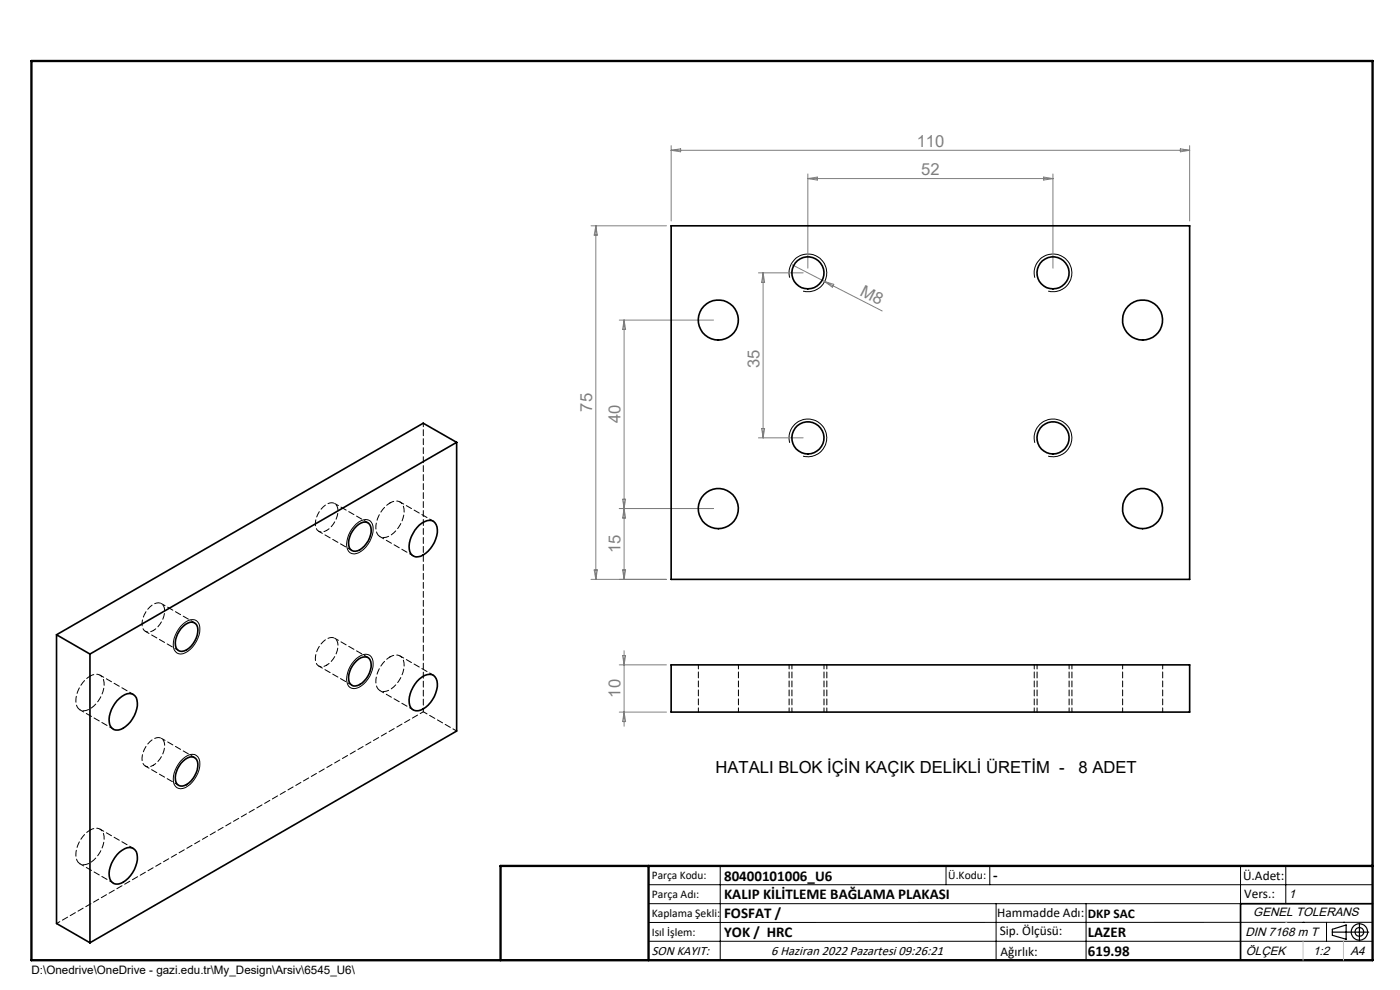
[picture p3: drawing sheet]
<svg xmlns="http://www.w3.org/2000/svg" width="297mm" height="210mm" viewBox="0 0 297 210" stroke-linecap="round" stroke-linejoin="round" font-family="sans-serif">
<g fill="none" stroke="#000" stroke-width=".21">
<path d="M167.5 58.9a4 4 0 0 1 3.6-5 4 4 0 0 1 4.3 4.4 4 4 0 0 1-5 3.5M219.5 58.9a4 4 0 0 1 3.6-5 4 4 0 0 1 4.3 4.4 4 4 0 0 1-5 3.5M167.5 93.9a4 4 0 0 1 3.5-5 4 4 0 0 1 4.4 4.3 4 4 0 0 1-5 3.6M219.5 93.9a4 4 0 0 1 3.5-5 4 4 0 0 1 4.4 4.3 4 4 0 0 1-5 3.6M75.6 111.2a2.25 2.25 0 0 1 3.1-.5 4.4 4.4 0 0 1-.6 4.8 3.8 3.8 0 0 1-3.5 1.9 2.11 2.11 0 0 1-1-2.5 6.4 6.4 0 0 1 2-3.7zM38.3 132.9a2.95 2.95 0 0 1 3.4-1.3 3 3 0 0 1 .3 3.8 5 5 0 0 1-3.7 3.3 1.74 1.74 0 0 1-1.5-2 6.4 6.4 0 0 1 1.5-3.8zM75.6 139.7a2.25 2.25 0 0 1 3.1-.4 4.4 4.4 0 0 1-.6 4.7 3.8 3.8 0 0 1-3.5 2 2.11 2.11 0 0 1-1-2.6 6.4 6.4 0 0 1 2-3.7zM38.3 161.5a3.3 3.3 0 0 1 3-1.5 2.14 2.14 0 0 1 1.1 2.7 6.1 6.1 0 0 1-3.6 4.5 1.64 1.64 0 0 1-2-1.9 6.4 6.4 0 0 1 1.5-3.8zM137.6 187.7h153.6M137.6 191.7h153.6M137.6 199.7h153.6M152.8 183.7v20"/>
<path d="M200.7 183.7v4M210 183.7v4M211.3 191.7v12M230.4 191.7v12M263.2 183.7v20M272.8 183.7v8M276.4 195.6h.1M281.4 195.6v4.1M285 195.6h.1M291.2 195.6l-153.6 .1"/>
</g>
<g fill="none" stroke="#000" stroke-width=".25">
<path d="M282.6 197.7h7.8M282.6 197.1l3-.9v3l-3-.8zM288.4 195.8v3.8M106.2 203.7h185"/>
<circle cx="288.4" cy="197.7" r="1.74"/>
<circle cx="288.4" cy="197.7" r=".93"/>
</g>
<g fill="none" stroke="#000" stroke-width=".21" stroke-dasharray="1.3 .6" stroke-dashoffset=".4">
<path d="M67.6 112.7l7.1 4.1M78.1 110.9l-7.1-4.1M80.6 113.8l7.1 4.1M82.7 106.7a1.86 1.86 0 0 1 2.2-.2 1.86 1.86 0 0 1 .8 2.1 6.3 6.3 0 0 1-3.8 5.4 1.72 1.72 0 0 1-2.2-2 6.6 6.6 0 0 1 3-5.3M91.9 110.6l-7-4.1M30.8 133.9l7.1 4.1M41.3 132.1l-7.1-4.1M78.1 139.5l-7.1-4.1M82.7 139.3a1.86 1.86 0 0 1 2.2-.1 1.86 1.86 0 0 1 .8 2 6.3 6.3 0 0 1-3.8 5.4 1.72 1.72 0 0 1-2.2-1.9 6.6 6.6 0 0 1 3-5.4M17 150.6l7 4.1M19.1 143.4a1.86 1.86 0 0 1 2.2-.1 1.86 1.86 0 0 1 .8 2 6.3 6.3 0 0 1-3.8 5.4 1.72 1.72 0 0 1-2.2-1.9 6.6 6.6 0 0 1 3-5.4M28.3 147.3l-7.1-4.1"/>
<path d="M67.6 141.3l7.1 4.1M80.6 146.5l7.1 4.1M89.8 151l7.1 4.1M91.9 143.2l-7-4.1M148.2 141v10M156.7 151v-10M167.4 141v10M168 141v10M174.8 151v-10M175.4 151v-10M219.4 141v10M220 141v10"/>
<path d="M226.8 151v-10M227.4 151v-10M238.2 141v10M246.7 151v-10M19.1 176.1a1.86 1.86 0 0 1 2.2-.2 1.86 1.86 0 0 1 .8 2.1 6.3 6.3 0 0 1-3.8 5.4 1.72 1.72 0 0 1-2.2-2 6.6 6.6 0 0 1 3-5.3M28.3 180l-7.1-4.1M30.8 162.5l7.1 4.1M41.3 160.7l-7.1-4.1M17 183.2l7 4.1"/>
</g>
<g fill="none" stroke="#000" stroke-width=".35">
<path d="M142.4 47.9h110v75h-110zM96.9 93.8l-7.1-4-77.8 44.8M96.9 93.8l-77.8 44.9M96.9 93.8v61.3l-77.8 44.9M75.6 111.6a1.79 1.79 0 0 1 2.9-.2 4.5 4.5 0 0 1-3.1 5.5 1.47 1.47 0 0 1-1.5-1.8 5.3 5.3 0 0 1 1.7-3.5zM89 111.4a2.68 2.68 0 0 1 3-.8 3.1 3.1 0 0 1 .4 3.8 5.5 5.5 0 0 1-3.7 3.7 1.78 1.78 0 0 1-1.9-2.3 6.9 6.9 0 0 1 2.2-4.4zM12 134.6l7.1 4.1M12 134.6v61.3l7.1 4.1M19.1 138.7v61.3M38.9 132.8a1.78 1.78 0 0 1 2.8-.2 4.6 4.6 0 0 1-3.1 5.6 1.48 1.48 0 0 1-1.4-1.9 5.3 5.3 0 0 1 1.7-3.5zM24.8 148.6a3.4 3.4 0 0 1 3.1-1.4 2.08 2.08 0 0 1 1.2 2.5 6.1 6.1 0 0 1-4 5.2 1.82 1.82 0 0 1-2-2.3 6.7 6.7 0 0 1 1.7-4zM75.6 140.2a2.02 2.02 0 0 1 2.6-.6 3.6 3.6 0 0 1-.5 4.3 3.2 3.2 0 0 1-2.7 1.6 1.85 1.85 0 0 1-1-2.4 5.4 5.4 0 0 1 1.6-2.9z"/>
<path d="M89 144a2.68 2.68 0 0 1 3-.7 3.1 3.1 0 0 1 .4 3.7 5.5 5.5 0 0 1-3.7 3.8 1.63 1.63 0 0 1-1.9-1.7 6.5 6.5 0 0 1 2.2-5.1zM142.4 141h110v10.1h-110zM38.4 161.9a2.67 2.67 0 0 1 2.7-1.3 2.09 2.09 0 0 1 .7 2.7 4.6 4.6 0 0 1-3.2 3.4 1.48 1.48 0 0 1-1.4-1.8 5.5 5.5 0 0 1 1.2-3zM24.8 181.3a3.4 3.4 0 0 1 3.1-1.5 2.08 2.08 0 0 1 1.2 2.6 6.2 6.2 0 0 1-4 5.1 1.82 1.82 0 0 1-2-2.3 6.7 6.7 0 0 1 1.7-3.9zM291.2 191.7h-28v12"/>
<circle cx="171.4" cy="57.9" r="3.4"/>
<circle cx="223.4" cy="57.9" r="3.4"/>
<circle cx="152.4" cy="67.9" r="4.2"/>
<circle cx="242.4" cy="67.9" r="4.3"/>
<circle cx="171.4" cy="92.9" r="3.4"/>
<circle cx="223.4" cy="92.9" r="3.4"/>
<circle cx="152.4" cy="107.9" r="4.2"/>
<circle cx="242.4" cy="107.9" r="4.3"/>
</g>
<path d="M6.7 12.9h284.5v190.8h-284.5zM137.6 183.7v20M291.2 183.7h-185v20" fill="none" stroke="#000" stroke-width=".5"/>
<path d="M276.4 199.7v4M285 199.7v4" fill="none" stroke="#c0c0c0" stroke-width=".21"/>
<path d="M272.8 195.6h.1" fill="none" stroke="#c0c0c0" stroke-width=".25"/>
<g fill="none" stroke="#808080" stroke-width=".21">
<path d="M142.4 30.9v16M142.4 31.9h110M142.4 31.9l2-.3v.6zM171.4 36.9v20M171.4 37.9h52M171.4 37.9l2-.3v.6zM221.4 37.6l2 .3-2 .3zM223.4 36.9v20M250.4 31.6l2 .3-2 .3zM252.4 30.9v16M125.4 47.9h16M126.4 47.9v75"/>
<path d="M126.4 47.9l.3 2h-.7zM160.9 57.9h9.5M161.9 57.9v35M161.9 57.9l.3 2h-.6zM167.8 56l7.1 3.7M174.9 59.7l12.2 6.3M174.9 59.7l2 .6-.3 .6zM131.4 67.9h20M132.4 67.9v55M132.4 67.9l.3 2h-.6zM160.9 92.9h9.5M161.6 90.9h.6l-.3 2z"/>
<path d="M131.4 107.9h20M132.1 105.9h.6l-.3 2zM132.4 107.9l.3 2h-.6zM125.4 122.9h16M126 120.9h.7l-.3 2zM132.1 120.9h.6l-.3 2zM132.1 139.1h.6l-.3 1.9zM132.4 138v16M131.4 141h10M131.4 151.1h10M132.4 151.1l.3 2h-.6z"/>
</g>
<path d="M69.3 112.5a4.7 4.7 0 0 0 2.2-5.2 1.54 1.54 0 0 0-2.4-.2 4.9 4.9 0 0 0-2.1 4.9 1.42 1.42 0 0 0 2.3 .5M32.5 133.7a4.7 4.7 0 0 0 2.2-5.2 1.54 1.54 0 0 0-2.4-.2 4.9 4.9 0 0 0-2 4.9 1.42 1.42 0 0 0 2.2 .5M69.3 141.1a4.7 4.7 0 0 0 2.2-5.2 1.54 1.54 0 0 0-2.4-.2 4.9 4.9 0 0 0-2.1 4.9 1.42 1.42 0 0 0 2.3 .5M32.5 162.3a4.7 4.7 0 0 0 2.2-5.2 1.54 1.54 0 0 0-2.4-.2 4.9 4.9 0 0 0-2 4.9 1.42 1.42 0 0 0 2.2 .5" fill="none" stroke="#000" stroke-width=".21" stroke-dasharray="1.3 .6" stroke-dashoffset=".6"/>
<path d="M89.8 151v-61.3M12 195.9l77.8-44.9" fill="none" stroke="#000" stroke-width=".21" stroke-dasharray="1.3 .6" stroke-dashoffset=".5"/>
<g font-size="3.5" fill="#808080">
<text x="194.5" y="31.1">110</text>
<text x="195.4" y="37.1">52</text>
<text x="182.3" y="62.6" transform="rotate(27 182.3 62.6)">M8</text>
<text x="161.1" y="78.2" transform="rotate(-90 161.1 78.2)">35</text>
<text x="125.6" y="87.3" transform="rotate(-90 125.6 87.3)">75</text>
<text x="131.6" y="89.8" transform="rotate(-90 131.6 89.8)">40</text>
<text x="131.6" y="117.3" transform="rotate(-90 131.6 117.3)">15</text>
<text x="131.6" y="148" transform="rotate(-90 131.6 148)">10</text>
</g>
<g font-size="3.5">
<text x="151.8" y="163.9">HATALI BLOK İÇİN KAÇIK DELİKLİ ÜRETİM -</text>
<text x="228.8" y="163.9">8 ADET</text>
</g>
<g font-size="3.2">
<text x="153.6" y="186.8">80400101006_U6</text>
<text x="153.6" y="190.8">KALIP KİLİTLEME BAĞLAMA PLAKASI</text>
<text x="210.7" y="186.6">-</text>
<text x="153.6" y="194.8">FOSFAT /</text>
<text x="153.6" y="198.8">YOK / HRC</text>
<text x="230.8" y="198.7">LAZER</text>
<text x="230.8" y="202.8">619.98</text>
</g>
<g font-size="2.8">
<text x="263.7" y="186.7">Ü.Adet:</text>
<text x="263.9" y="190.5">Vers.:</text>
<text x="211.5" y="194.5">Hammadde Adı:</text>
<text x="230.8" y="194.7">DKP SAC</text>
<text x="138.3" y="202.6">SON KAYIT:</text>
<text x="163.6" y="202.6">6 Haziran 2022 Pazartesi 09:26:21</text>
<text x="212.1" y="198.4">Sip. Ölçüsü:</text>
<text x="212.2" y="202.7">Ağırlık:</text>
</g>
<g font-size="2.6">
<text x="273.4" y="190.4">1</text>
<text x="265.9" y="194.4">GENEL TOLERANS</text>
<text x="264.2" y="198.5">DIN 7168 m T</text>
<text x="264.3" y="202.6">ÖLÇEK</text>
<text x="278.5" y="202.6">1:2</text>
<text x="286.5" y="202.6">A4</text>
</g>
<g font-size="2.5">
<text x="138.3" y="186.4">Parça Kodu:</text>
<text x="138.3" y="190.5">Parça Adı:</text>
<text x="201.2" y="186.5">Ü.Kodu:</text>
<text x="138.3" y="194.5">Kaplama Şekli:</text>
<text x="138.3" y="198.6">Isıl İşlem:</text>
<text x="6.7" y="206.7">D:\Onedrive\OneDrive - gazi.edu.tr\My_Design\Arsiv\6545_U6\</text>
</g>
</svg>
